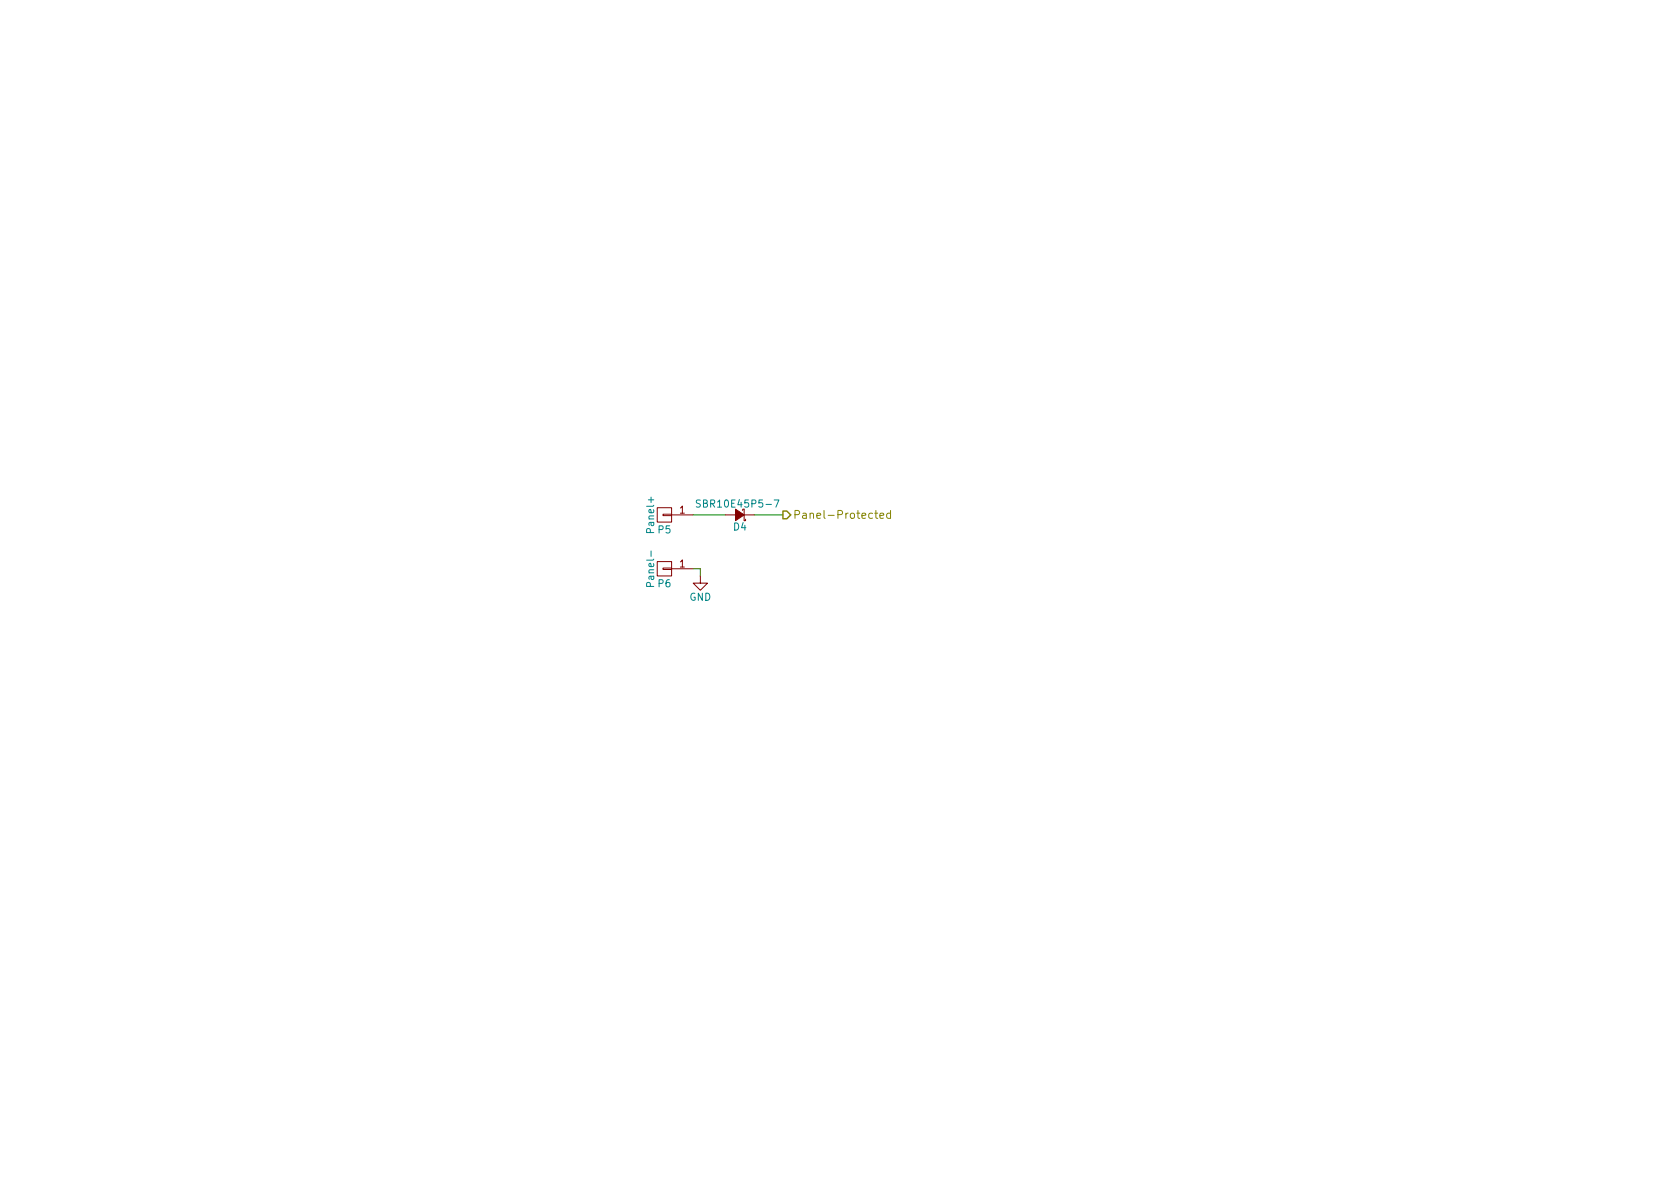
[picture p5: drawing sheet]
EESchema Schematic File Version 2
LIBS:power
LIBS:device
LIBS:transistors
LIBS:conn
LIBS:linear
LIBS:regul
LIBS:74xx
LIBS:cmos4000
LIBS:adc-dac
LIBS:memory
LIBS:xilinx
LIBS:microcontrollers
LIBS:dsp
LIBS:microchip
LIBS:analog_switches
LIBS:motorola
LIBS:texas
LIBS:intel
LIBS:audio
LIBS:interface
LIBS:digital-audio
LIBS:philips
LIBS:display
LIBS:cypress
LIBS:siliconi
LIBS:opto
LIBS:atmel
LIBS:contrib
LIBS:valves
LIBS:PWM10-cache
EELAYER 25 0
EELAYER END
$Descr A4 11693 8268
encoding utf-8
Sheet 5 7
Title ""
Date ""
Rev ""
Comp ""
Comment1 ""
Comment2 ""
Comment3 ""
Comment4 ""
$EndDescr
$Comp
L CONN_01X01 P5
U 1 1
P 4625 3575
F 0 "P5" H 4625 3675 50  0000 C CNN
F 1 "Panel+" V 4725 3575 50  0000 C CNN
F 2 "Mounting_Holes:MountingHole_3.2mm_M3_Pad_Via" H 4625 3575 50  0001 C CNN
F 3 "" H 4625 3575 50  0000 C CNN
	1    4625 3575
	-1   0    0    1   
$EndComp
$Comp
L CONN_01X01 P6
U 1 1
P 4625 3950
F 0 "P6" H 4625 4050 50  0000 C CNN
F 1 "Panel-" V 4725 3950 50  0000 C CNN
F 2 "Mounting_Holes:MountingHole_3.2mm_M3_Pad_Via" H 4625 3950 50  0001 C CNN
F 3 "" H 4625 3950 50  0000 C CNN
	1    4625 3950
	-1   0    0    1   
$EndComp
Wire Wire Line
	5250 3575 5450 3575
Text HLabel 5450 3575 2    55   Output ~ 0
Panel-Protected
Wire Wire Line
	4825 3575 5050 3575
$Comp
L GND #PWR027
U 1 1
P 4875 4000
F 0 "#PWR027" H 4875 3750 50  0001 C CNN
F 1 "GND" H 4875 3850 50  0000 C CNN
F 2 "" H 4875 4000 50  0000 C CNN
F 3 "" H 4875 4000 50  0000 C CNN
	1    4875 4000
	1    0    0    -1  
$EndComp
Wire Wire Line
	4825 3950 4875 3950
Wire Wire Line
	4875 3950 4875 4000
$Comp
L D_Schottky_Small D4
U 1 1
P 5150 3575
F 0 "D4" H 5100 3655 50  0000 L CNN
F 1 "SBR10E45P5-7" H 4870 3495 50  0000 L CNN
F 2 "diodes:PowerDI5" V 5150 3575 50  0001 C CNN
F 3 "" V 5150 3575 50  0000 C CNN
	1    5150 3575
	-1   0    0    1   
$EndComp
$EndSCHEMATC
